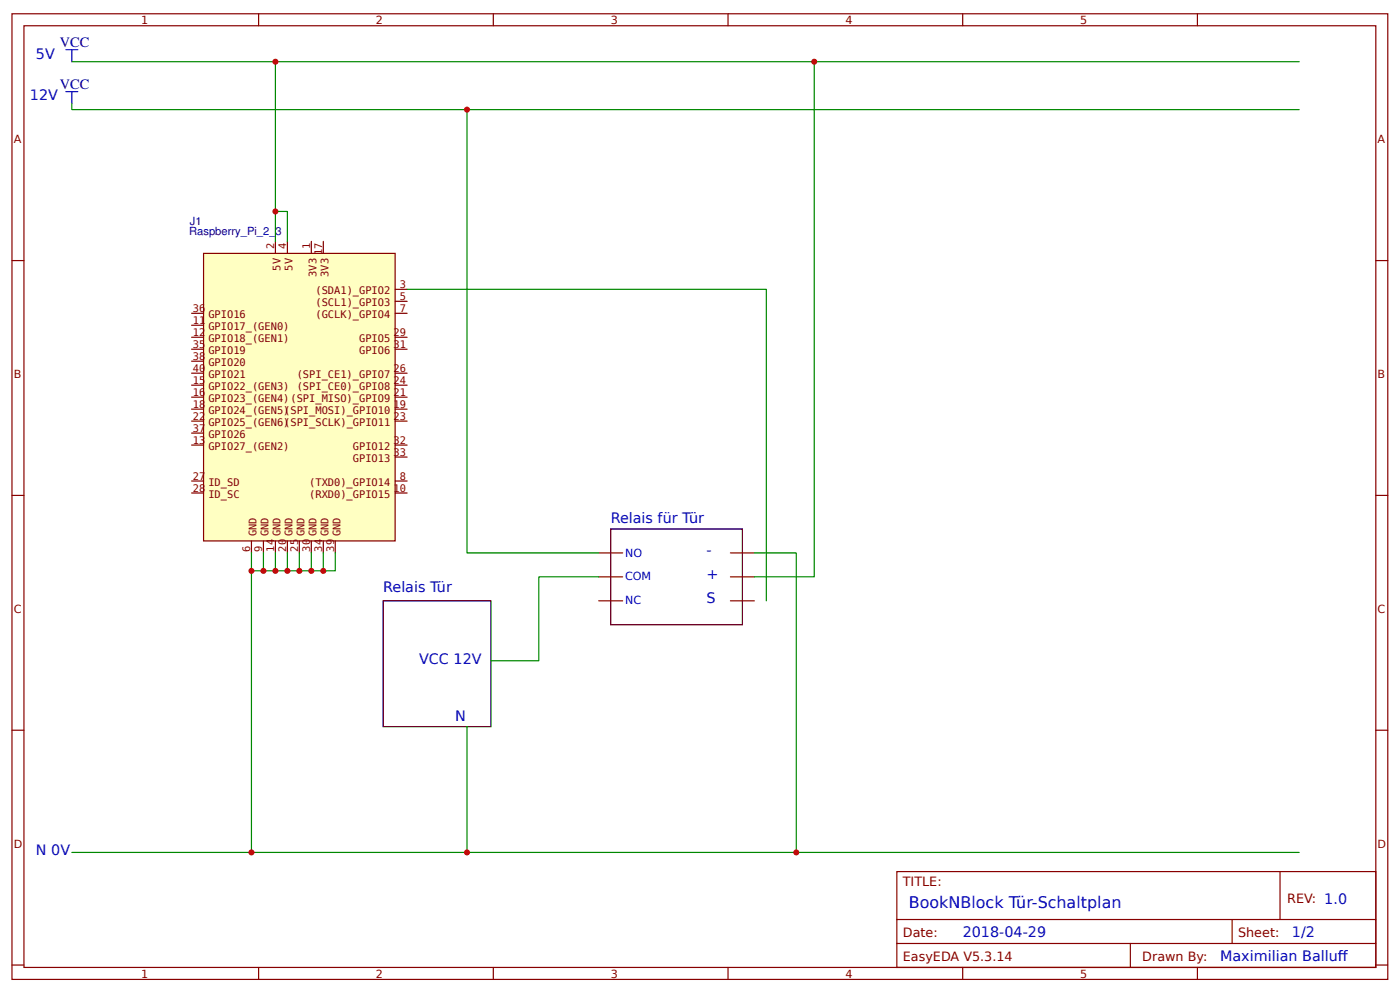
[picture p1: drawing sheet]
<svg xmlns="http://www.w3.org/2000/svg" width="309mm" height="219mm" viewBox="0 0 309 219" stroke-linecap="round" stroke-linejoin="round" font-family="sans-serif">
<g fill="none" stroke="#800" stroke-width=".26">
<path d="M2.6 3h304.1v213.3h-304.1zM5.3 5.7h298.7v208h-298.7zM57.1 3v2.7M109 3v2.7M160.9 3v2.7M212.7 3v2.7M264.6 3v2.7M2.6 57.5h2.7M304 57.5h2.7M2.6 109.4h2.7M304 109.4h2.7M2.6 161.3h2.7"/>
<path d="M304 161.3h2.7M198.2 192.5h105.8v21.2h-105.8zM282.8 192.5v10.6M2.6 213.1h2.7M57.1 213.7v2.6M109 213.7v2.6M160.9 213.7v2.6M198.2 203.1h105.8M198.2 208.4h105.8M212.7 213.7v2.6M249.8 208.4v5.3M264.6 213.7v2.6"/>
<path d="M272.3 203.1v5.3M304 213.1h2.7"/>
</g>
<path d="M45 56h42.3v63.5h-42.3z" fill="#ffffc2" stroke="#840000" stroke-width=".26"/>
<g fill="none" stroke="#840000" stroke-width=".26">
<path d="M60.9 53.3v2.7M63.5 53.3v2.7M68.8 53.3v2.7M71.4 53.3v2.7M42.3 69.2h2.7M42.3 71.8h2.7M42.3 77.1h2.7M42.3 74.5h2.7M42.3 79.8h2.7M87.3 63.9h2.7M87.3 66.5h2.7M87.3 69.2h2.7"/>
<path d="M87.3 77.1h2.7M87.3 74.5h2.7M42.3 82.4h2.7M42.3 87.7h2.7M42.3 93h2.7M42.3 98.3h2.7M42.3 85.1h2.7M42.3 95.6h2.7M42.3 90.4h2.7M87.3 82.4h2.7M87.3 87.7h2.7M87.3 93h2.7"/>
<path d="M87.3 98.3h2.7M87.3 85.1h2.7M87.3 90.4h2.7M42.3 106.2h2.7M42.3 108.9h2.7M55.6 119.5v2.6M58.2 119.5v2.6M60.9 119.5v2.6M63.5 119.5v2.6M66.1 119.5v2.6M68.8 119.5v2.6M71.4 119.5v2.6"/>
<path d="M74.1 119.5v2.6M87.3 106.2h2.7M87.3 108.9h2.7M87.3 100.9h2.7"/>
</g>
<path d="M14.6 11h2.6M15.9 11v2.6M14.6 20.2h2.6M15.9 20.2v2.7" fill="none" stroke="#00f" stroke-width=".26"/>
<g fill="none" stroke="#080" stroke-width=".26">
<path d="M15.9 13.6h271.2M60.9 13.6v39.7M179.9 13.6v113.8h-13.2M15.9 22.9v1.3h271.2M103.2 24.2v97.9h29.1M60.9 46.7h2.6v6.6M90 63.9h79.3v68.8M55.6 122.1v66.2M58.2 122.1v4M60.9 122.1v4M63.5 122.1v4M66.1 122.1v4"/>
<path d="M68.8 122.1v4M71.4 122.1v4M74.1 122.1v4h-18.5M132.3 127.4h-13.2v18.5h-10.6M166.7 122.1h9.2v66.2M103.2 160.5v27.8M15.9 188.3h271.2"/>
</g>
<path d="M134.9 116.8h29.1v21.2h-29.1zM84.7 132.7h23.8v27.8h-23.8z" fill="none" stroke="#000" stroke-width=".26"/>
<path d="M132.3 122.1h5.3M132.3 127.4h5.3M132.3 132.7h5.3M161.4 122.1h5.3M161.4 127.4h5.3M161.4 132.7h5.3" fill="none" stroke="#800" stroke-width=".26"/>
<g fill="#c00">
<circle cx="103.2" cy="24.2" r=".66"/>
<circle cx="175.9" cy="188.3" r=".66"/>
<circle cx="60.9" cy="126.1" r=".66"/>
<circle cx="66.1" cy="126.1" r=".66"/>
<circle cx="71.4" cy="126.1" r=".66"/>
<circle cx="55.6" cy="188.3" r=".66"/>
<circle cx="60.9" cy="13.6" r=".66"/>
<circle cx="60.9" cy="46.7" r=".66"/>
<circle cx="55.6" cy="126.1" r=".66"/>
<circle cx="68.8" cy="126.1" r=".66"/>
<circle cx="63.5" cy="126.1" r=".66"/>
<circle cx="58.2" cy="126.1" r=".66"/>
<circle cx="179.9" cy="13.6" r=".66"/>
<circle cx="103.2" cy="188.3" r=".66"/>
</g>
<text font-size="3.5" fill="#00f" x="200.8" y="200.4">BookNBlock Tür-Schaltplan</text>
<g font-size="3.2" fill="#000080">
<text x="13.2" y="10.5">VCC</text>
<text x="13.2" y="19.7">VCC</text>
</g>
<g font-size="3.2" fill="#00f">
<text x="7.9" y="12.9">5V</text>
<text x="6.6" y="22.2">12V</text>
<text x="134.9" y="115.5">Relais für Tür</text>
<text x="156.1" y="122.6">-</text>
<text x="84.7" y="130.7">Relais Tür</text>
<text x="156.1" y="127.9">+</text>
<text x="156.1" y="133.2">S</text>
<text x="92.6" y="146.5">VCC 12V</text>
<text x="100.5" y="159.1">N</text>
<text x="7.9" y="188.9">N 0V</text>
<text x="212.7" y="207">2018-04-29</text>
<text x="285.5" y="207">1/2</text>
<text x="269.6" y="212.3">Maximilian Balluf</text>
<text x="295.6" y="212.3">f</text>
</g>
<g font-size="2.8" fill="#800">
<text x="199.5" y="195.7">TITLE:</text>
<text x="284.4" y="199.4">REV: 1.0</text>
<text x="199.5" y="207">Date:</text>
<text x="273.6" y="207">Sheet:</text>
<text x="199.5" y="212.3">EasyEDA V5.3.14</text>
<text x="252.4" y="212.3">Drawn By:</text>
</g>
<g font-size="2.5" fill="#800">
<text x="31.2" y="5.3">1</text>
<text x="83.1" y="5.3">2</text>
<text x="134.9" y="5.3">3</text>
<text x="186.8" y="5.3">4</text>
<text x="238.7" y="5.3">5</text>
<text x="3" y="31.6">A</text>
<text x="304.4" y="31.6">A</text>
<text x="3" y="83.5">B</text>
<text x="304.4" y="83.5">B</text>
<text x="3" y="135.3">C</text>
<text x="304.4" y="135.3">C</text>
<text x="3" y="187.2">D</text>
<text x="304.4" y="187.2">D</text>
<text x="31.2" y="215.9">1</text>
<text x="83.1" y="215.9">2</text>
<text x="134.9" y="215.9">3</text>
<text x="186.8" y="215.9">4</text>
<text x="238.7" y="215.9">5</text>
</g>
<g font-size="2.5" fill="#000080">
<text x="41.8" y="52">Raspberry_Pi_2_3</text>
<text x="42" y="49.6">J1</text>
</g>
<g font-size="2.5" fill="#00f">
<text x="138.1" y="122.9">NO</text>
<text x="138.1" y="128.2">COM</text>
<text x="138.1" y="133.5">NC</text>
</g>
<g font-size="2.3" fill="#840000">
<text x="60.6" y="55" transform="rotate(-90 60.6 55)">2</text>
<text x="62" y="59.8" transform="rotate(-90 62 59.8)">5V</text>
<text x="63.2" y="55" transform="rotate(-90 63.2 55)">4</text>
<text x="64.6" y="59.8" transform="rotate(-90 64.6 59.8)">5V</text>
<text x="68.5" y="55" transform="rotate(-90 68.5 55)">1</text>
<text x="71.2" y="56.3" transform="rotate(-90 71.2 56.3)">17</text>
<text x="69.7" y="65">(SDA1)_GPIO2</text>
<text x="69.9" y="61.2" transform="rotate(-90 69.9 61.2)">3V3</text>
<text x="72.6" y="61.2" transform="rotate(-90 72.6 61.2)">3V3</text>
<text x="88.3" y="63.6">3</text>
<text x="42.6" y="71.6">11</text>
<text x="42.6" y="68.9">36</text>
<text x="46" y="70.3">GPIO16</text>
<text x="69.7" y="67.7">(SCL1)_GPIO3</text>
<text x="69.7" y="70.3">(GCLK)_GPIO4</text>
<text x="88.3" y="66.3">5</text>
<text x="88.3" y="68.9">7</text>
<text x="42.6" y="74.2">12</text>
<text x="42.6" y="76.9">35</text>
<text x="46" y="73">GPIO17_(GEN0)</text>
<text x="46" y="75.6">GPIO18_(GEN1)</text>
<text x="79.4" y="75.6">GPIO5</text>
<text x="86.9" y="76.9">31</text>
<text x="86.9" y="74.2">29</text>
<text x="42.6" y="82.2">40</text>
<text x="42.6" y="79.5">38</text>
<text x="46" y="83.5">GPIO21</text>
<text x="46" y="78.3">GPIO19</text>
<text x="46" y="80.9">GPIO20</text>
<text x="65.6" y="83.5">(SPI_CE1)_GPIO7</text>
<text x="79.4" y="78.3">GPIO6</text>
<text x="86.9" y="82.2">26</text>
<text x="42.6" y="84.8">15</text>
<text x="42.6" y="87.4">16</text>
<text x="46" y="86.2">GPIO22_(GEN3) (SPI_CE0)_GPIO8</text>
<text x="46" y="88.8">GPIO23_(GEN4)(SPI_MISO)_GPIO9</text>
<text x="86.9" y="87.4">21</text>
<text x="86.9" y="84.8">24</text>
<text x="42.6" y="92.7">22</text>
<text x="42.6" y="95.4">37</text>
<text x="42.6" y="90.1">18</text>
<text x="46" y="94.1">GPIO25_(GEN6)</text>
<text x="46" y="91.5">GPIO24_(GEN5)</text>
<text x="62.8" y="94.1">(SPI_SCLK)_GPIO11</text>
<text x="62.8" y="91.5">(SPI_MOSI)_GPIO10</text>
<text x="86.9" y="92.7">23</text>
<text x="86.9" y="90.1">19</text>
<text x="42.6" y="98">13</text>
<text x="46" y="99.4">GPIO27_(GEN2)</text>
<text x="46" y="96.8">GPIO26</text>
<text x="78" y="99.4">GPIO12</text>
<text x="86.9" y="98">32</text>
<text x="86.9" y="100.7">33</text>
<text x="42.6" y="106">27</text>
<text x="46" y="107.4">ID_SD</text>
<text x="68.3" y="107.4">(TXD0)_GPIO14</text>
<text x="78" y="102.1">GPIO13</text>
<text x="88.3" y="106">8</text>
<text x="42.6" y="108.6">28</text>
<text x="46" y="110">ID_SC</text>
<text x="68.3" y="110">(RXD0)_GPIO15</text>
<text x="86.9" y="108.6">10</text>
<text x="56.7" y="118.4" transform="rotate(-90 56.7 118.4)">GND</text>
<text x="59.3" y="118.4" transform="rotate(-90 59.3 118.4)">GND</text>
<text x="62" y="118.4" transform="rotate(-90 62 118.4)">GND</text>
<text x="64.6" y="118.4" transform="rotate(-90 64.6 118.4)">GND</text>
<text x="67.3" y="118.4" transform="rotate(-90 67.3 118.4)">GND</text>
<text x="69.9" y="118.4" transform="rotate(-90 69.9 118.4)">GND</text>
<text x="72.6" y="118.4" transform="rotate(-90 72.6 118.4)">GND</text>
<text x="75.2" y="118.4" transform="rotate(-90 75.2 118.4)">GND</text>
<text x="55.3" y="121.8" transform="rotate(-90 55.3 121.8)">6</text>
<text x="57.9" y="121.8" transform="rotate(-90 57.9 121.8)">9</text>
<text x="60.6" y="121.8" transform="rotate(-90 60.6 121.8)">14</text>
<text x="63.2" y="121.8" transform="rotate(-90 63.2 121.8)">20</text>
<text x="65.9" y="121.8" transform="rotate(-90 65.9 121.8)">25</text>
<text x="68.5" y="121.8" transform="rotate(-90 68.5 121.8)">30</text>
<text x="71.2" y="121.8" transform="rotate(-90 71.2 121.8)">34</text>
<text x="73.8" y="121.8" transform="rotate(-90 73.8 121.8)">39</text>
</g>
</svg>
